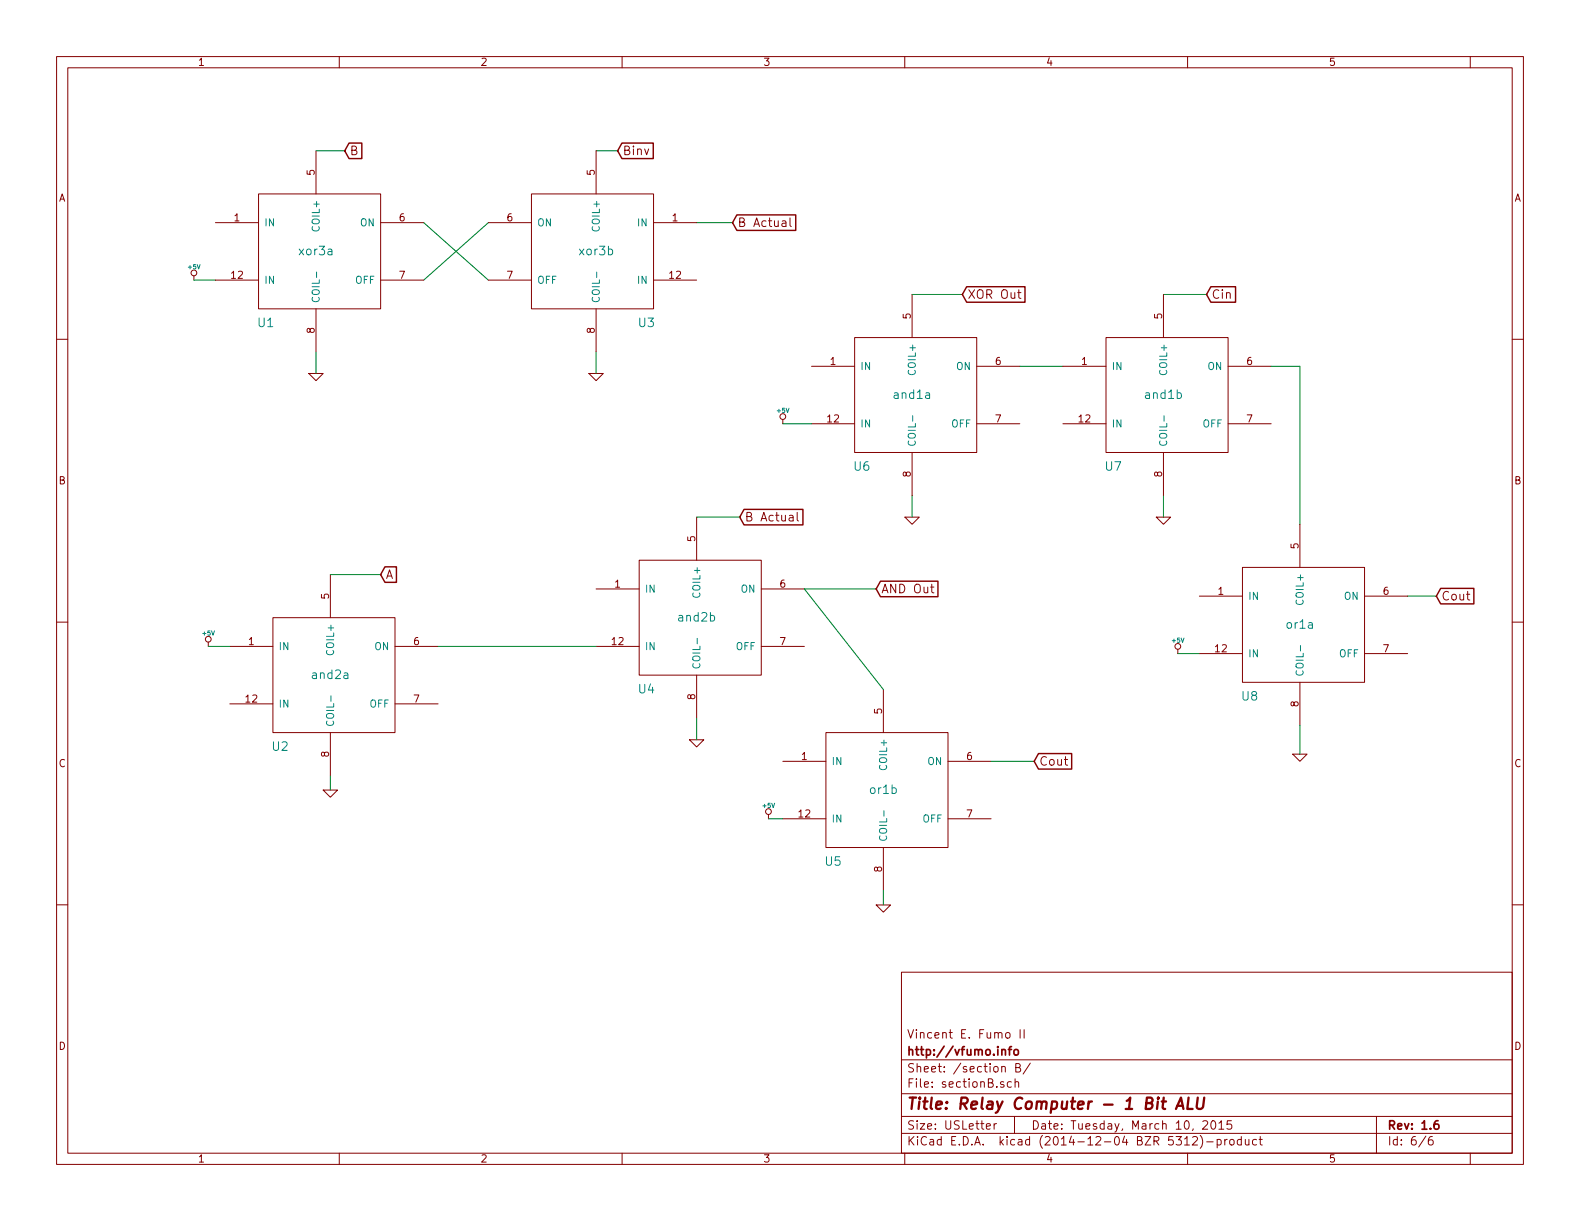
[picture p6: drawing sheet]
<svg xmlns="http://www.w3.org/2000/svg" width="279mm" height="216mm" viewBox="0 0 279 216" stroke-linecap="round" stroke-linejoin="round" font-family="sans-serif">
<g fill="none" stroke="#840000" stroke-width=".18">
<path d="M10 10h259.4v195.9h-259.4zM12 12h255.4v191.9h-255.4zM60 10v2M110 10v2M160 10v2M210 10v2M260 10v2M38.1 39.4h7.6M45.7 34.3h21.6v20.3h-21.6zM55.9 26.7v7.6M67.3 39.4h7.6M86.4 39.4h7.6"/>
<path d="M94 34.3h21.6v20.3h-21.6zM105.4 26.7v7.6M115.6 39.4h7.6M138.3 39.1h.6l.1 1M139 39.4l-.5 .1a.3 .3 0 0 0-.3 .3 .3 .3 0 0 0 .3 .3l.5-.1M139.7 38.5v1.4l.2 .2M10 60h2M34.3 48.8v.7M38.1 49.5h7.6M55.9 54.6v7.6M67.3 49.5h7.6M86.4 49.5h7.6"/>
<path d="M105.4 54.6v7.6M115.6 49.5h7.6M151.1 59.7h21.6v20.3h-21.6zM161.3 52.1v7.6M180 51.7h.5M180.2 51.2v1.4l.3 .2M195.6 59.7h21.6v20.3h-21.6zM205.7 52.1v7.6M267.4 60h2M54.6 66h2.5l-1.2 1.3zM104.1 66h2.6l-1.3 1.3zM138.4 74.2v.7"/>
<path d="M143.5 64.8h7.6M143.5 74.9h7.6M172.7 64.8h7.6M172.7 74.9h7.6M188 64.8h7.6M188 74.9h7.6M217.2 64.8h7.6M217.2 74.9h7.6M113 99.1h21.6v20.3h-21.6zM123.2 91.4v7.7M139.6 91.2h.6l.1 .9M140.3 91.5h-.5a.3 .3 0 0 0-.3 .3 .3 .3 0 0 0 .3 .3l.5-.1"/>
<path d="M141 90.6v1.3l.2 .2M160 91.4h2.6l-1.3 1.3zM161.3 80v7.6M204.5 91.4h2.5l-1.3 1.3zM205.7 80v7.6M229.9 92.7v7.6M10 110h2M36.8 113.5v.8M40.6 114.3h7.7M48.3 109.2h21.5v20.3h-21.5zM58.4 101.6v7.6M69.8 114.3h7.7"/>
<path d="M105.4 114.3h7.6M105.4 104.1h7.6M123.2 119.4v7.6M134.6 114.3h7.6M134.6 104.1h7.6M164.6 103.8h.6M164.8 103.3v1.3l.4 .2M208.3 114.8v.8M212.1 105.4h7.6M212.1 115.6h7.6M219.7 100.3h21.6v20.4h-21.6zM241.3 105.4h7.6"/>
<path d="M241.3 115.6h7.6M267.4 110h2M40.6 124.5h7.7M57.1 139.7h2.6l-1.3 1.3zM58.4 129.5v7.7M69.8 124.5h7.7M121.9 130.8h2.6l-1.3 1.3zM138.4 134.6h7.6M146 129.5h21.6v20.4h-21.6zM156.2 121.9v7.6M167.6 134.6h7.7M228.6 133.4h2.5l-1.2 1.2z"/>
<path d="M229.9 120.7v7.6M10 160h2M135.9 144v.8M138.4 144.8h7.6M156.2 149.9v7.6M167.6 144.8h7.7M267.4 160h2M154.9 160h2.6l-1.3 1.3zM159.4 171.9h108v32h-108zM159.4 197.4h108M159.4 193.4h108M159.4 187.4h108"/>
<path d="M174.4 199.2l.7-.2v-.2l-.4-.1-.3 .2 .1 .7h.6M175.8 198.7v1M176.2 198.7l-.4 .3M177.1 188.7l.2-.1h.4l.1 1M177.5 191.3a.37 .37 0 0 0-.6 .2l.1 .2 .5 .1 .1 .2-.3 .3-.4-.1M177.9 182.7l.2-.1 .4 .1 .1 .6-.1 .2-.4 .1-.2-.2zM178.8 191.3h-.4l-.3 .2 .1 .6 .2 .2 .4-.1M179.4 197.4v3M179.5 191.4l.2-.1h.4v1M179.5 190.8v1.5M179.6 188.8h.5l.2-.2 .1-.3-.3-.2h-.5v1.5h.6l.3-.3a.41 .41 0 0 0-.4-.5M180.4 182.1v1.5"/>
<path d="M181.1 182.1v1.5M182.2 188l-1.3 1.9M212.7 198.3l.2-.1h.4l.3 .4-1 1.1h1M214.4 198.2h.1a.81 .81 0 0 1 .6 .6 .81 .81 0 0 1-.3 .8l-.2 .1a.8 .8 0 0 1-.6-.7 .8 .8 0 0 1 .4-.8zM215.5 198.6l.5-.4v1.5M215.5 199.7h.9M217.8 198.2h-.8v.7l.2-.1h.5l.1 .2v.5l-.2 .2-.6-.2M243.4 197.4v6.5M60 203.9v2M110 203.9v2M159.4 200.4h108M160 203.9v2"/>
<path d="M209.5 201.4l.4-.4v1.5M209.5 202.5h.8M210 203.9v2M210.9 201.1l.2-.1h.4l.3 .4-1 1.1h1M212.2 200.8a1.71 1.71 0 0 1 0 2.2M213.4 201.9h1.1M215.2 201.5h.5l.3 .3-.2 .6h-.6M215.2 201.5v1.5M216.6 201.5v1M217 201.5l-.4 .3M217.5 201.6l.2-.1 .5 .1v.6l-.1 .2-.4 .1-.2-.2zM219.5 201.5h-.4l-.3 .3 .1 .5 .2 .2 .4-.1"/>
<path d="M219.5 201v1.5M220.2 201.5l.1 .9 .3 .1 .3-.2M220.9 201.5v1M222.2 201.5h-.4l-.3 .3 .1 .5 .2 .2 .4-.1M222.7 201.5h.5M222.9 201v1.3l.3 .2M252.1 200.9l-1.2 1.9M253.3 201a.59 .59 0 0 0-.7 .6l.1 .7 .2 .2 .5-.2v-.5l-.1-.2-.4-.1-.3 .3M260 203.9v2"/>
<circle cx="34.3" cy="48.3" r=".51"/>
<circle cx="138.4" cy="73.7" r=".51"/>
<circle cx="36.8" cy="113" r=".51"/>
<circle cx="208.3" cy="114.3" r=".51"/>
<circle cx="135.9" cy="143.5" r=".51"/>
</g>
<path d="M177.2 185.7l.2-.1h.3l.1 1M178.3 185.6h.6M178.9 185.1l-.4 .2v1.3M179.4 185.7l.2-.1 .4 .1 .1 .6-.1 .2-.4 .1-.2-.2zM254.3 198.2a.59 .59 0 0 0-.7 .6l.1 .7 .2 .2 .5-.2 .1-.5-.2-.2h-.4l-.3 .2" fill="none" stroke="#840000" stroke-width=".3"/>
<path d="M205.4 194.8h.8M205.8 194.1l-.2 1.7 .1 .2 .3 .1M207.9 196.1l.9-2 .5 2M208.2 195.5h.9M210.2 194.1l-.2 2h.9M211.8 194.1l-.2 1.6 .4 .4a.67 .67 0 0 0 .8-.4l.2-1.6" fill="none" stroke="#840000" stroke-width=".41"/>
<path d="M56 48.1v1M105.5 48.1v1M161.4 73.5v1M205.8 73.5v1M123.3 112.9v.9M230 114.1v1M58.5 123v1M156.3 143.4v.9" fill="none" stroke="#008484" stroke-width=".18"/>
<g fill="none" stroke="#008400" stroke-width=".18">
<path d="M55.9 26.7h5.1M74.9 39.4l11.5 10.1M86.4 39.4l-11.5 10.1M105.4 26.7h3.8M123.2 39.4h6.3M34.3 49.5h3.8M161.3 52.1h8.9M205.7 52.1h7.7M55.9 62.2v3.8M105.4 62.2v3.8M138.4 74.9h5.1M180.3 64.8h7.7"/>
<path d="M224.8 64.8h5.1v27.9M123.2 91.4h7.6M161.3 87.6v3.8M205.7 87.6v3.8M36.8 114.3h3.8M58.4 101.6h8.9M77.5 114.3h27.9M154.9 104.1h-12.7l14 17.8M208.3 115.6h3.8M248.9 105.4h5.1M58.4 137.2v2.5M123.2 127v3.8"/>
<path d="M175.3 134.6h7.6M229.9 128.3v5.1M135.9 144.8h2.5M156.2 157.5v2.5"/>
</g>
<path d="M61.7 25.3h2.3v2.7h-2.3l-.7-1.3zM110 25.3h5.5v2.7h-5.5l-.8-1.3zM130.3 38h10.4v2.7h-10.4l-.8-1.3zM170.9 50.7h10.4v2.7h-10.4l-.7-1.3zM214.1 50.7h4.4v2.7h-4.4l-.7-1.3zM131.6 90.1h10.4v2.7h-10.4l-.8-1.4zM68.1 100.2h2v2.8h-2l-.8-1.4zM155.7 102.8h10.2v2.7h-10.2l-.8-1.4zM254.8 104h5.8v2.8h-5.8l-.8-1.4zM183.6 133.2h5.9v2.8h-5.9l-.7-1.4z" fill="none" stroke="#840000" stroke-width=".25"/>
<text font-size="2.8" fill="#840000" x="160.4" y="196.2">Title: Relay Computer - 1 Bit ALU</text>
<g font-size="2.1" fill="#840000">
<text x="61.9" y="27.4">B</text>
<text x="110.1" y="27.4">Binv</text>
<text x="130.5" y="40.1">B Actual</text>
<text x="171.1" y="52.8">XOR Out</text>
<text x="214.3" y="52.8">Cin</text>
<text x="131.7" y="92.2">B Actual</text>
<text x="68.2" y="102.4">A</text>
<text x="155.9" y="104.9">AND Out</text>
<text x="254.9" y="106.2">Cout</text>
<text x="183.8" y="135.4">Cout</text>
<text x="160.4" y="183.6">Vincent E. Fumo II</text>
<text x="160.4" y="189.6">Sheet: /section B/</text>
<text x="160.4" y="186.6">http://vfumo.info</text>
<text x="160.4" y="192.3">File: sectionB.sch</text>
<text x="160.4" y="202.5">KiCad E.D.A. kicad (2014-12-04 BZR 5312)-product</text>
<text x="160.4" y="199.7">Size: USLetter</text>
<text x="182.4" y="199.7">Date: Tuesday, March 10, 2015</text>
<text x="245.4" y="199.7">Rev: 1.6</text>
<text x="245.4" y="202.5">Id: 6/6</text>
</g>
<g font-size="2.1" fill="#008484">
<text x="53" y="45.1">xor3a</text>
<text x="102.5" y="45.1">xor3b</text>
<text x="45.6" y="57.8">U1</text>
<text x="113" y="57.8">U3</text>
<text x="158.2" y="70.5">and1a</text>
<text x="202.6" y="70.5">and1b</text>
<text x="151.1" y="83.2">U6</text>
<text x="195.5" y="83.2">U7</text>
<text x="120" y="109.9">and2b</text>
<text x="227.6" y="111.2">or1a</text>
<text x="55.3" y="120.1">and2a</text>
<text x="113" y="122.6">U4</text>
<text x="219.6" y="123.9">U8</text>
<text x="48.2" y="132.8">U2</text>
<text x="153.9" y="140.4">or1b</text>
<text x="146" y="153.1">U5</text>
</g>
<g font-size="1.8" fill="#840000">
<text x="35" y="11.6">1</text>
<text x="85" y="11.6">2</text>
<text x="135" y="11.6">3</text>
<text x="185" y="11.6">4</text>
<text x="235" y="11.6">5</text>
<text x="10.4" y="35.6">A</text>
<text x="55.6" y="31" transform="rotate(-90 55.6 31)">5</text>
<text x="105.2" y="31" transform="rotate(-90 105.2 31)">5</text>
<text x="267.8" y="35.6">A</text>
<text x="41.4" y="39.1">1</text>
<text x="70.6" y="39.1">6</text>
<text x="89.7" y="39.1">6</text>
<text x="118.9" y="39.1">1</text>
<text x="40.9" y="49.3">12</text>
<text x="70.6" y="49.3">7</text>
<text x="89.7" y="49.3">7</text>
<text x="118.4" y="49.3">12</text>
<text x="55.6" y="58.9" transform="rotate(-90 55.6 58.9)">8</text>
<text x="105.2" y="58.9" transform="rotate(-90 105.2 58.9)">8</text>
<text x="161" y="56.4" transform="rotate(-90 161 56.4)">5</text>
<text x="205.5" y="56.4" transform="rotate(-90 205.5 56.4)">5</text>
<text x="146.8" y="64.5">1</text>
<text x="176" y="64.5">6</text>
<text x="191.3" y="64.5">1</text>
<text x="220.5" y="64.5">6</text>
<text x="146.4" y="74.7">12</text>
<text x="176" y="74.7">7</text>
<text x="190.8" y="74.7">12</text>
<text x="220.5" y="74.7">7</text>
<text x="10.4" y="85.6">B</text>
<text x="161" y="84.3" transform="rotate(-90 161 84.3)">8</text>
<text x="205.5" y="84.3" transform="rotate(-90 205.5 84.3)">8</text>
<text x="267.8" y="85.6">B</text>
<text x="122.9" y="95.7" transform="rotate(-90 122.9 95.7)">5</text>
<text x="229.6" y="97" transform="rotate(-90 229.6 97)">5</text>
<text x="58.2" y="105.9" transform="rotate(-90 58.2 105.9)">5</text>
<text x="108.7" y="103.9">1</text>
<text x="137.9" y="103.9">6</text>
<text x="215.4" y="105.2">1</text>
<text x="244.6" y="105.2">6</text>
<text x="44" y="114">1</text>
<text x="73.2" y="114">6</text>
<text x="108.3" y="114">12</text>
<text x="137.9" y="114">7</text>
<text x="214.9" y="115.3">12</text>
<text x="244.6" y="115.3">7</text>
<text x="43.5" y="124.2">12</text>
<text x="73.2" y="124.2">7</text>
<text x="122.9" y="123.7" transform="rotate(-90 122.9 123.7)">8</text>
<text x="229.6" y="124.9" transform="rotate(-90 229.6 124.9)">8</text>
<text x="156" y="126.2" transform="rotate(-90 156 126.2)">5</text>
<text x="10.4" y="135.6">C</text>
<text x="58.2" y="133.8" transform="rotate(-90 58.2 133.8)">8</text>
<text x="141.8" y="134.4">1</text>
<text x="171" y="134.4">6</text>
<text x="267.8" y="135.6">C</text>
<text x="141.3" y="144.5">12</text>
<text x="171" y="144.5">7</text>
<text x="156" y="154.2" transform="rotate(-90 156 154.2)">8</text>
<text x="10.4" y="185.6">D</text>
<text x="267.8" y="185.6">D</text>
<text x="35" y="205.5">1</text>
<text x="85" y="205.5">2</text>
<text x="135" y="205.5">3</text>
<text x="185" y="205.5">4</text>
<text x="235" y="205.5">5</text>
</g>
<g font-size="1.8" fill="#008484">
<text x="46.7" y="40">IN</text>
<text x="56.5" y="40.6" transform="rotate(-90 56.5 40.6)">COIL+</text>
<text x="63.7" y="40">ON</text>
<text x="95" y="40">ON</text>
<text x="106" y="40.6" transform="rotate(-90 106 40.6)">COIL+</text>
<text x="112.8" y="40">IN</text>
<text x="46.7" y="50.2">IN</text>
<text x="56.5" y="53.6" transform="rotate(-90 56.5 53.6)">COIL-</text>
<text x="62.8" y="50.2">OFF</text>
<text x="95" y="50.2">OFF</text>
<text x="106" y="53.6" transform="rotate(-90 106 53.6)">COIL-</text>
<text x="112.8" y="50.2">IN</text>
<text x="152.1" y="65.4">IN</text>
<text x="161.9" y="66" transform="rotate(-90 161.9 66)">COIL+</text>
<text x="169.1" y="65.4">ON</text>
<text x="196.6" y="65.4">IN</text>
<text x="206.4" y="66" transform="rotate(-90 206.4 66)">COIL+</text>
<text x="213.5" y="65.4">ON</text>
<text x="152.1" y="75.6">IN</text>
<text x="168.2" y="75.6">OFF</text>
<text x="196.6" y="75.6">IN</text>
<text x="212.6" y="75.6">OFF</text>
<text x="161.9" y="79" transform="rotate(-90 161.9 79)">COIL-</text>
<text x="206.4" y="79" transform="rotate(-90 206.4 79)">COIL-</text>
<text x="114" y="104.8">IN</text>
<text x="123.8" y="105.3" transform="rotate(-90 123.8 105.3)">COIL+</text>
<text x="131" y="104.8">ON</text>
<text x="220.7" y="106">IN</text>
<text x="230.5" y="106.6" transform="rotate(-90 230.5 106.6)">COIL+</text>
<text x="237.6" y="106">ON</text>
<text x="49.3" y="114.9">IN</text>
<text x="59.1" y="115.5" transform="rotate(-90 59.1 115.5)">COIL+</text>
<text x="66.2" y="114.9">ON</text>
<text x="114" y="114.9">IN</text>
<text x="123.8" y="118.4" transform="rotate(-90 123.8 118.4)">COIL-</text>
<text x="130.1" y="114.9">OFF</text>
<text x="220.7" y="116.2">IN</text>
<text x="230.5" y="119.6" transform="rotate(-90 230.5 119.6)">COIL-</text>
<text x="236.8" y="116.2">OFF</text>
<text x="49.3" y="125.1">IN</text>
<text x="65.3" y="125.1">OFF</text>
<text x="59.1" y="128.5" transform="rotate(-90 59.1 128.5)">COIL-</text>
<text x="147.1" y="135.3">IN</text>
<text x="156.8" y="135.8" transform="rotate(-90 156.8 135.8)">COIL+</text>
<text x="164" y="135.3">ON</text>
<text x="147.1" y="145.4">IN</text>
<text x="156.8" y="148.8" transform="rotate(-90 156.8 148.8)">COIL-</text>
<text x="163.1" y="145.4">OFF</text>
</g>
<g font-size="1.1" fill="#008484">
<text x="33.3" y="47.6">+5V</text>
<text x="137.5" y="73">+5V</text>
<text x="35.9" y="112.3">+5V</text>
<text x="207.3" y="113.6">+5V</text>
<text x="134.9" y="142.8">+5V</text>
</g>
</svg>
